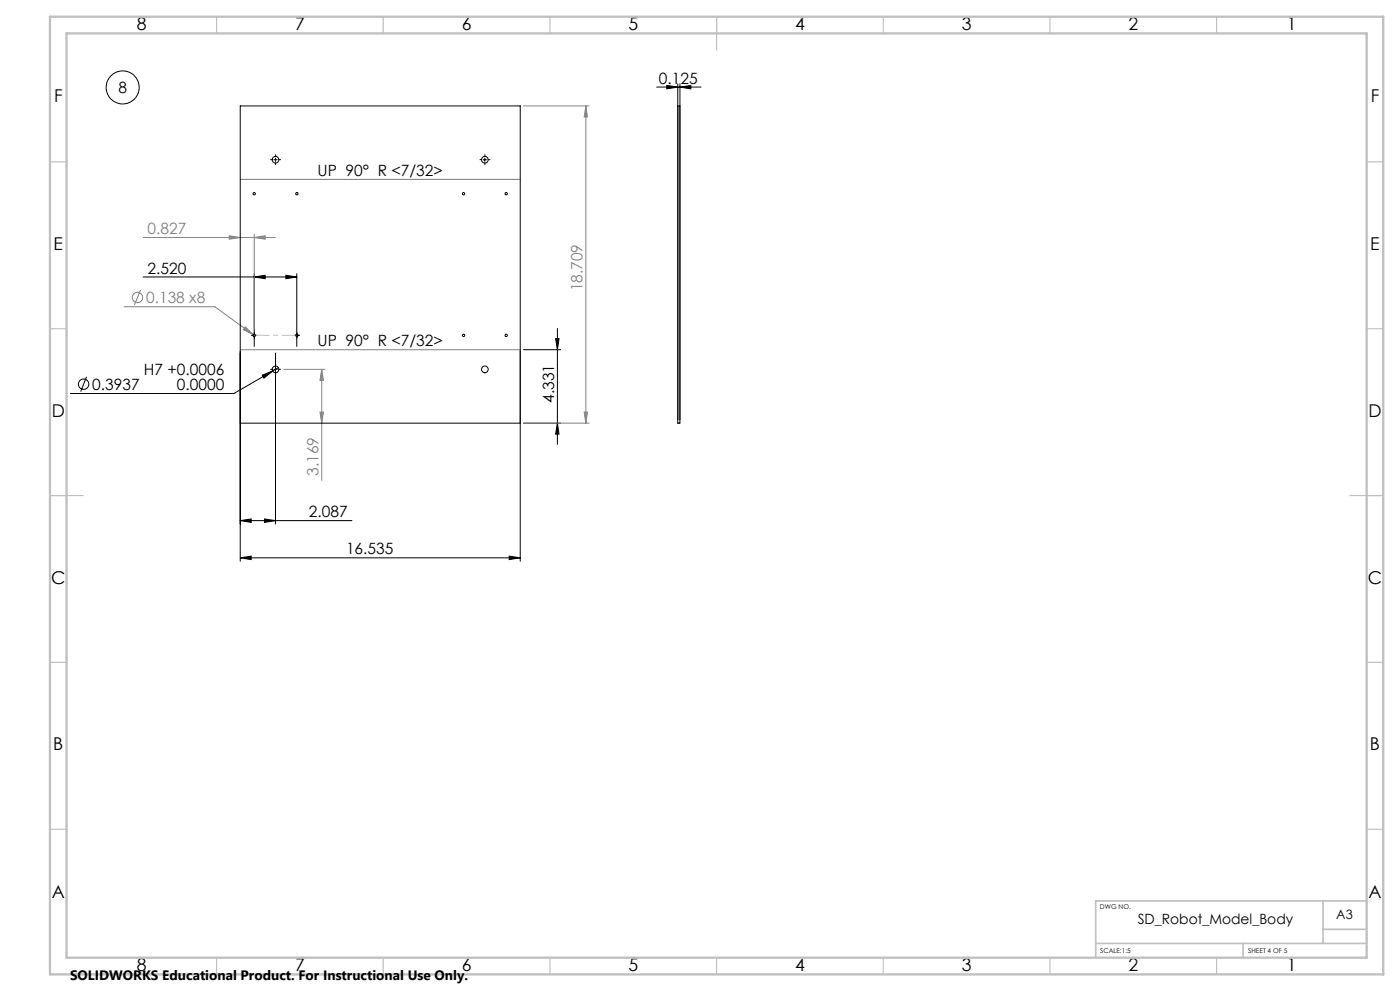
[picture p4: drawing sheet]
<svg xmlns="http://www.w3.org/2000/svg" width="420mm" height="297mm" viewBox="0 0 420 297" stroke-linecap="round" stroke-linejoin="round" font-family="sans-serif">
<g fill="none" stroke="#000" stroke-width=".3">
<path d="M197 26.1h13.3M200 25.6l3.3 .5-3.3 .5zM203.3 25.1v100.7M204 26.1l3.3-.5v1zM204 25.1v100.7M82.2 47.9h.9M82.7 47.4v1M145 47.9h.9M145.5 47.4v1M42.9 83h46.1M76.3 83l3.3-.5v1zM76.3 82v21.8"/>
<path d="M85.8 82.5l3.2 .5-3.2 .5zM89 82v21.8M167.2 98.5v34.7M26 112.9l-1.8 4.5M72.1 105.2v63M75.7 100.5h1.1M78.7 112.4l3.1-1.2-2.6 2.1zM81.8 111.2l-11.6 6.7h-49.1M82.2 110.7h.9M82.7 105.8v51.3M83.5 110.2l-1.7 1M88.5 100.5h1.1"/>
<path d="M156.1 105.2v63M157.1 104.8h11.1M166.7 101.5h1l-.5 3.3zM157.1 126.8h11.1M167.2 126.8l.5 3.3h-1zM72.1 156l3.3-.5v1.1zM72.1 156h33.5M79.3 155.5l3.4 .5-3.4 .6zM72.1 167.2l3.3-.5v1zM72.1 167.2h84M152.8 166.7l3.3 .5-3.3 .5z"/>
<circle cx="36.8" cy="26.2" r="4.9"/>
<circle cx="25.1" cy="115.1" r="1.55"/>
</g>
<g fill="none" stroke="#808080" stroke-width=".3">
<path d="M157.1 31.7h19.6M175.8 31.7l.4 3.4h-.9zM175.8 31.7v95.1M72.1 53.8h84M42.9 71.2h39.7M68.8 70.7l3.3 .5-3.3 .5zM76.3 71.2l3.3-.5v1zM76.3 70.2v28.5M37.3 91.9h27.2l11.5 8.4M42.2 86.9l-1.8 4.5M73.6 98l2.4 2.3-3-1.5zM72.1 104.8h84"/>
<path d="M76 100.3l.6 .4M85.2 110.7h12.3M96.5 110.7v33.2M96.5 110.7l.5 3.3h-1zM96 123.5h1l-.5 3.3zM157.1 126.8h19.6M175.3 123.5h.9l-.4 3.3z"/>
<circle cx="41.2" cy="89.2" r="1.56"/>
</g>
<g fill="none" stroke="#000" stroke-width=".3" stroke-dasharray="15.2 1.3 1.3 1.3">
<path d="M81.7 47.8h-.5M82.7 48.8v.5M82.7 46.8v-.5M83.7 47.8h.5M144.5 47.8h-.5M145.5 48.8v.5M145.5 46.8v-.5M146.5 47.8h.5M76.3 100v-.4M89.1 100v-.4M75.8 100.5h-.4M76.3 101v.3"/>
<path d="M76.8 100.5h.3M81.7 110.7h-.5M82.7 109.7v-.5M82.7 111.7v.5M83.7 110.7h.5M88.6 100.5h-.4M89.1 101v.3M89.6 100.5h.3"/>
</g>
<path d="M76.3 100.5h12.8" fill="none" stroke="#c0c0c0" stroke-width=".3" stroke-dasharray="15.2 1.3 1.3 1.3" stroke-dashoffset="10.7"/>
<g fill="none" stroke="#c0c0c0" stroke-width=".35">
<path d="M65 5v5M115 5v5M165 5v5M215 5v10M265 5v5M315 5v5M365 5v5M15 48.5h5M410 48.5h5M15 98.5h5M410 98.5h5M15 148.5h10"/>
<path d="M405 148.5h10M15 198.5h5M410 198.5h5M15 248.5h5M410 248.5h5M65 287v5M115 287v5M165 287v5M215 287v5M265 287v5M315 287v5M365 287v5"/>
</g>
<path d="M396.9 270v12.7M396.9 278.5h13M409.9 270h-81.2v17M328.7 282.7h81.2M372.9 282.7v4.3" fill="none" stroke="#c0c0c0" stroke-width=".5"/>
<path d="M15 5h400v287h-400zM20 10h390v277h-390z" fill="none" stroke="#c0c0c0" stroke-width=".7"/>
<g fill="#000">
<path d="M78.7 112.4l3.1-1.2-2.6 2.1z"/>
<path d="M200 25.6l3.3 .5-3.3 .5zM204 26.1l3.3-.5v1z"/>
<path d="M167.2 126.8l.5 3.3h-1zM166.7 101.5h1l-.5 3.3z"/>
<path d="M152.8 166.7l3.3 .5-3.3 .5zM72.1 167.2l3.3-.5v1zM85.8 82.5l3.2 .5-3.2 .5zM76.3 83l3.3-.5v1zM79.3 155.5l3.4 .5-3.4 .6zM72.1 156l3.3-.5v1.1z"/>
</g>
<g fill="#808080">
<path d="M73.6 98l2.4 2.3-3-1.5z"/>
<path d="M76.3 71.2l3.3-.5v1zM68.8 70.7l3.3 .5-3.3 .5z"/>
<path d="M175.3 123.5h.9l-.4 3.3zM175.8 31.7l.4 3.4h-.9z"/>
<path d="M96.5 110.7l.5 3.3h-1zM96 123.5h1l-.5 3.3z"/>
</g>
<g fill="none" stroke="#000" stroke-width=".3">
<path d="M72.1 31.7h84v95.1h-84zM203.3 31.7h.7v95.1h-.7z"/>
<circle cx="76.3" cy="58.1" r=".36"/>
<circle cx="82.7" cy="47.9" r="1"/>
<circle cx="89.1" cy="58.1" r=".36"/>
<circle cx="139.1" cy="58.1" r=".35"/>
<circle cx="145.5" cy="47.9" r="1"/>
<circle cx="151.9" cy="58.1" r=".36"/>
<circle cx="76.3" cy="100.5" r=".35"/>
<circle cx="82.6" cy="110.7" r="1"/>
<circle cx="89.1" cy="100.5" r=".36"/>
<circle cx="139.1" cy="100.5" r=".35"/>
<circle cx="145.5" cy="110.7" r=".99"/>
<circle cx="151.9" cy="100.5" r=".35"/>
</g>
<g font-size="5.3">
<text x="41" y="8.9">8</text>
<text x="88.5" y="8.9">7</text>
<text x="138.5" y="8.9">6</text>
<text x="188.5" y="8.9">5</text>
<text x="238.5" y="8.9">4</text>
<text x="288.5" y="8.9">3</text>
<text x="338.5" y="8.9">2</text>
<text x="386" y="8.9">1</text>
<text x="16.2" y="30.7">F</text>
<text x="411.2" y="30.7">F</text>
<text x="16.1" y="74.9">E</text>
<text x="411.1" y="74.9">E</text>
<text x="15.5" y="124.9">D</text>
<text x="410.5" y="124.9">D</text>
<text x="15.4" y="174.9">C</text>
<text x="410.4" y="174.9">C</text>
<text x="16" y="224.9">B</text>
<text x="411" y="224.9">B</text>
<text x="15.5" y="269.2">A</text>
<text x="410.5" y="269.2">A</text>
<text x="41" y="290.9">8</text>
<text x="88.5" y="290.9">7</text>
<text x="138.5" y="290.9">6</text>
<text x="188.5" y="290.9">5</text>
<text x="238.5" y="290.9">4</text>
<text x="288.5" y="290.9">3</text>
<text x="338.5" y="290.9">2</text>
<text x="386" y="290.9">1</text>
</g>
<g font-size="4.7">
<text x="35.5" y="27.8">8</text>
<text x="197.7" y="25.1">0.125</text>
<text x="95.3" y="52.7">UP 90° R &lt;7/32&gt;</text>
<text x="44.3" y="82">2.520</text>
<text x="95.3" y="103.8">UP 90° R &lt;7/32&gt;</text>
<text x="43.2" y="112.4">H7 +0.0006</text>
<text x="27.7" y="116.8">0.3937</text>
<text x="53.1" y="116.9">0.0000</text>
<text x="166.2" y="120.7" transform="rotate(-90 166.2 120.7)">4.331</text>
<text x="92.7" y="155">2.087</text>
<text x="103.8" y="166.2">16.535</text>
</g>
<g font-size="4.7" fill="#808080">
<text x="44.3" y="70.1">0.827</text>
<text x="174.8" y="87.3" transform="rotate(-90 174.8 87.3)">18.709</text>
<text x="43.8" y="90.9">0.138 x8</text>
<text x="95.5" y="142.6" transform="rotate(-90 95.5 142.6)">3.169</text>
</g>
<text font-size="4.2" x="341.3" y="276.8">SD_Robot_Model_Body</text>
<text font-size="4.1" x="21" y="293.7">SOLIDWORKS Educational Product. For Instructional Use Only.</text>
<text font-size="3.9" x="400.9" y="275.5">A3</text>
<g font-size="2">
<text x="330" y="272.5">DWG NO.</text>
<text x="330.1" y="285.6">SCALE:1:5</text>
<text x="374.5" y="285.6">SHEET 4 OF 5</text>
</g>
</svg>
